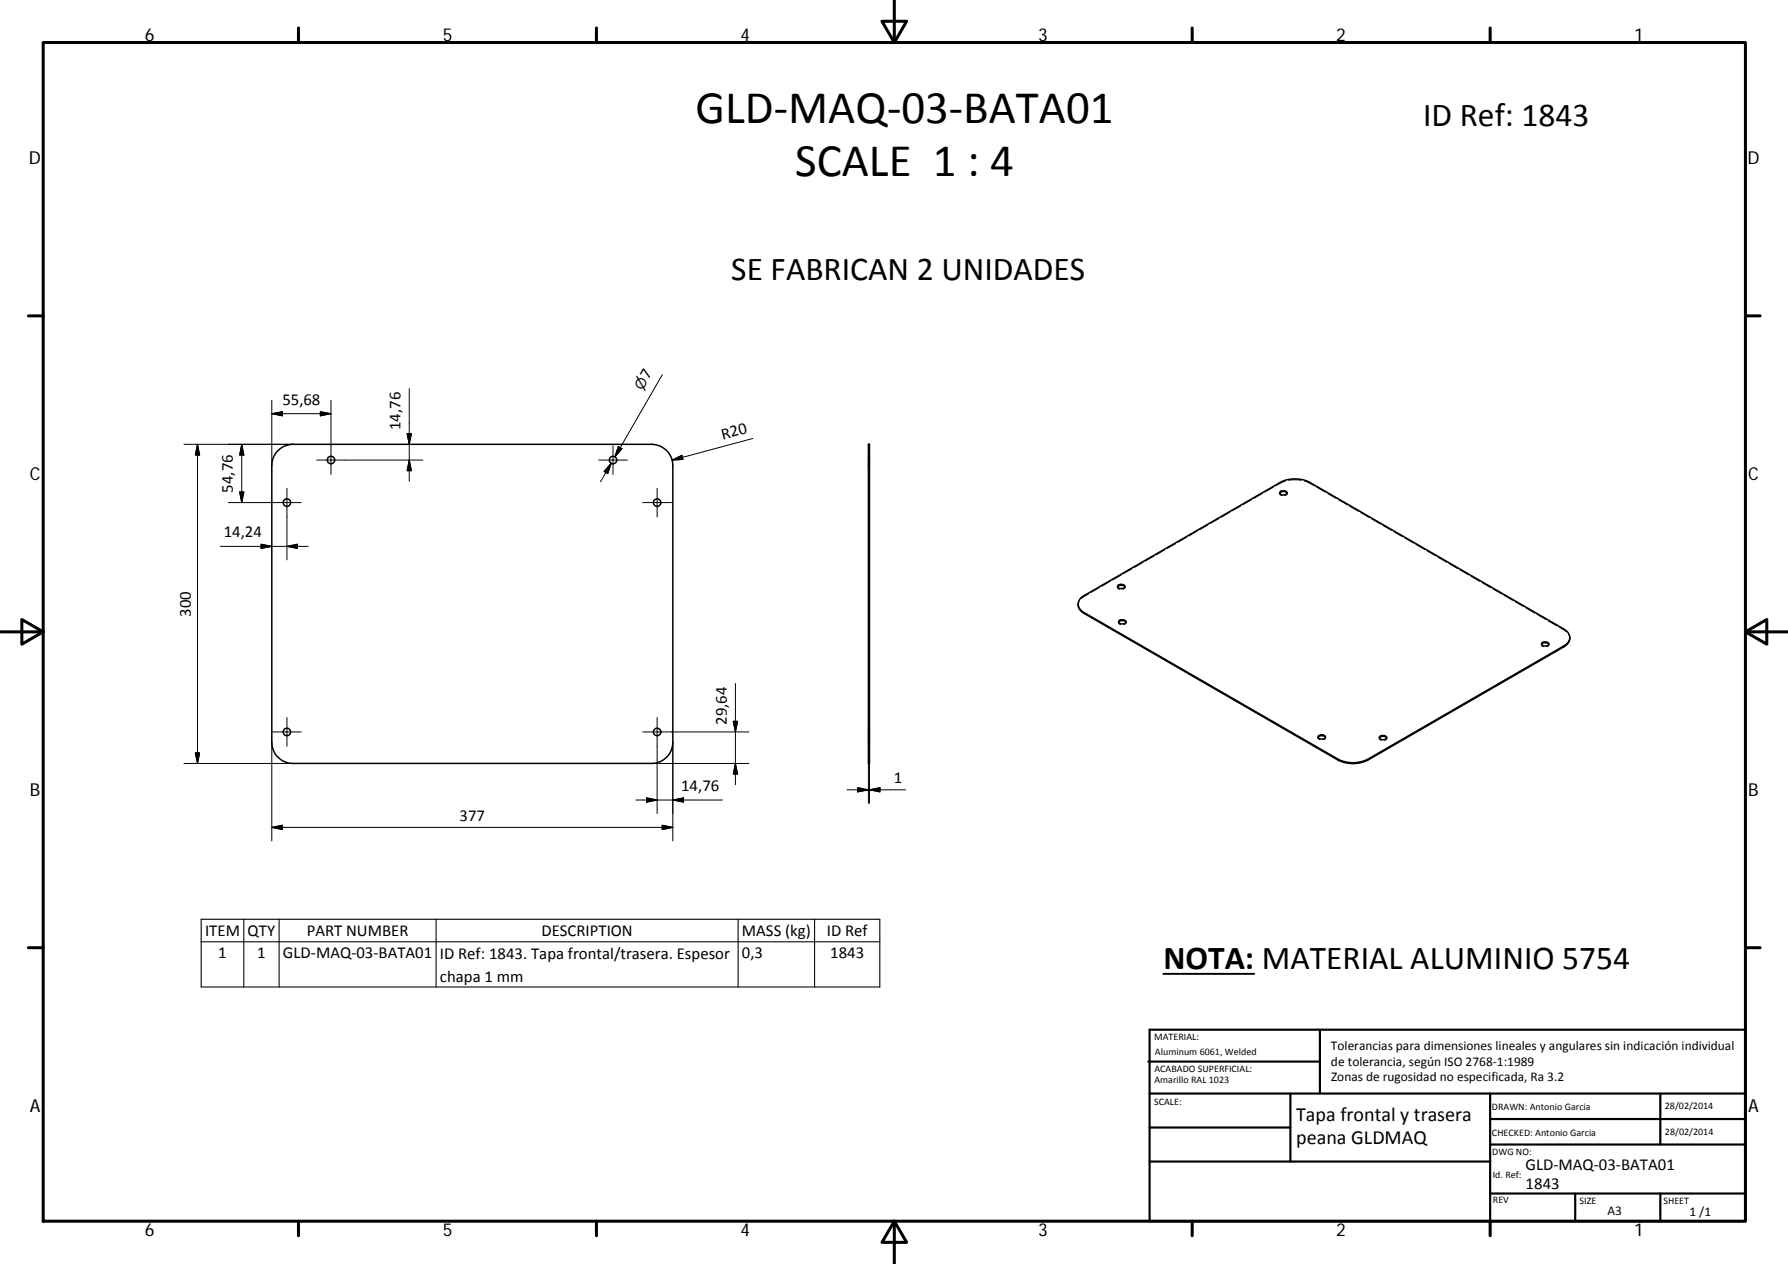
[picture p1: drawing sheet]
<svg xmlns="http://www.w3.org/2000/svg" width="420mm" height="297mm" viewBox="0 0 420 297" stroke-linecap="round" stroke-linejoin="round" font-family="sans-serif">
<g fill="none" stroke="#000" stroke-width=".36">
<path d="M65.1 106.1a5 5 0 0 1 3.8-1.7h84.2a5 5 0 0 1 5 5v65a5 5 0 0 1-5 5h-84.2a5 5 0 0 1-5-5v-65l.2-1.5zM204.1 104.4h.2v75h-.2zM300.7 115.9a1.07 1.07 0 0 1 1.7 0M300.8 115.6a.97 .97 0 0 1 1.6 .4 .98 .98 0 0 1-1.7-.3zM262.6 137.9a1.17 1.17 0 0 1 1.7 0M262.7 137.6a1.09 1.09 0 0 1 1.7 .2 1.01 1.01 0 0 1-1.8 0zM253.4 142a2.32 2.32 0 0 0 1.4 2.2l59.6 34.4a7.8 7.8 0 0 0 7.1 0l45.9-26.5a2.43 2.43 0 0 0 1.5-2.3M254.1 140.4l46.7-27a7.7 7.7 0 0 1 7 0l59.6 34.4a2.15 2.15 0 0 1 1.5 2 2.15 2.15 0 0 1-1.5 2l-45.9 26.6a7.8 7.8 0 0 1-7.1 0l-59.6-34.4a2.11 2.11 0 0 1-.7-3.6zM262.9 146.2a1.1 1.1 0 0 1 1.7 0M262.9 146a1.15 1.15 0 0 1 1.7 .1 1.01 1.01 0 0 1-1.7 0zM362.3 151.4a1.12 1.12 0 0 1 1.6 0M362.4 151.1a.99 .99 0 0 1 1.5 .3 .96 .96 0 0 1-1.6-.2z"/>
<path d="M309.7 173.3a1.1 1.1 0 0 1 1.8 0M309.8 172.9a.97 .97 0 0 1 1.7 .4 .97 .97 0 0 1-1 .4 .97 .97 0 0 1-.8-.6zM324.1 173.4a1.11 1.11 0 0 1 1.7 0M324.2 173.1a1.06 1.06 0 0 1 1.7 .3 1.04 1.04 0 0 1-1.8 0z"/>
<circle cx="67.4" cy="118.1" r=".88"/>
<circle cx="77.8" cy="108.1" r=".86"/>
<circle cx="144.1" cy="108.1" r=".86"/>
<circle cx="154.4" cy="118.1" r=".87"/>
<circle cx="67.4" cy="172" r=".88"/>
<circle cx="154.4" cy="172" r=".87"/>
</g>
<g fill="none" stroke="#000" stroke-width=".23">
<path d="M63.9 94v15.4M63.9 97.2l2.4-.4v.9zM63.9 97.2h13.9M75.3 96.8l2.5 .4-2.5 .5zM77.8 94v17.5M96.2 91.3v21.8M155.6 88l-11.1 19.4 1.2-2.2M43.2 104.4h25.7M46.4 104.4v75M46.4 104.4l.5 2.5h-1zM53.6 118.1h17.2M56.3 115.6h1l-.5 2.5z"/>
<path d="M56.8 104.4v13.7M56.8 104.4l.5 2.5h-1zM67.4 114.7v16.9M74.4 108.1h24.9M95.7 101.9h1l-.5 2.5zM96.2 108.1l.5 2.5h-1zM140.7 108.1h6.7M143.6 108.9l-.8 2.4-.8-.5zM143.6 108.9l-2.5 4.3M144 104.8v6.7M145.3 104.9l.9 .5-1.7 2zM151 118.1h6.8"/>
<path d="M154.4 114.7v6.8M158 108.1l2.2-1.1 .3 1zM176.9 103l-18.9 5.1M204.1 107.2h.1M204.1 109h.1M204.1 117.2h.1M204.1 119h.1M204.2 107.2h.1M204.2 109h.1M204.2 117.2h.1M204.2 119h.1M291.6 118.9l-2.1 1.2"/>
<path d="M294.1 117.4l-2 1.2M296.7 116l-2.1 1.1M299.2 114.5l-2 1.1M300.7 115.8l.1 .4 .4 .3M300.7 116h.1M302.1 113l-2.3 1.2M302.4 115.9v.3l-.4 .3M302.5 115.8v.1M302.5 116h.1M302.8 112.9l1.3-.1 1.7 .1M306.5 113l2.4 1.2M309.4 114.5l2.1 1.2"/>
<path d="M312 116l2.1 1.2M314.6 117.5l2.1 1.2M317.2 119l2 1.2M51.8 128.4h20.6M61.4 127.9l2.5 .5-2.5 .5zM67.4 128.4l2.5-.5v1zM255.8 139.6l-1.7 1M258.4 138l-2.1 1.2M260.9 136.6l-2 1.2M262.6 138l.1 .3 .4 .2M262.6 137.8v.1M263.5 135.1l-2 1.2"/>
<path d="M264.4 138l-.5 .5M264.4 137.8v.1M266 133.6l-2 1.2M268.6 132.1l-2 1.2M271.2 130.7l-2.1 1.2M273.7 129.2l-2 1.2M276.3 127.7l-2.1 1.2M278.8 126.3l-2 1.1M281.4 124.8l-2.1 1.2M283.9 123.3l-2 1.2M286.5 121.8l-2.1 1.2M289 120.4l-2 1.1"/>
<path d="M319.8 120.5l2 1.2M322.4 122l2 1.2M324.9 123.5l2.1 1.2M327.5 124.9l2.1 1.3M330.1 126.4l2.1 1.2M332.7 127.9l2.1 1.2M335.3 129.4l2.1 1.2M337.9 130.9l2 1.2M340.5 132.4l2.1 1.2M343.1 133.9l2 1.2M345.7 135.4l2 1.2M348.3 136.9l2 1.2"/>
<path d="M350.8 138.4l2.1 1.2M353.4 139.9l2.1 1.2M253.6 141.3l-.2 .9M262.9 146.1v.1M262.9 146.3h.1M262.9 146.2l.1 .4 .3 .2M264.6 146.1l-.1 .5-.4 .2M264.6 146.3h.1M356 141.4l2.1 1.2M358.6 142.9l2.1 1.2M361.2 144.4l2.1 1.2M362.2 151.3v.1"/>
<path d="M362.2 151.5h.1M362.3 151.4l.1 .4 .3 .2M363.8 145.9l2.1 1.2M363.9 151.4l-.1 .4-.3 .2M364 151.3v.1M364 151.5h.1M366.4 147.4l1.7 1.1M368.6 149.2l.3 .8M43.2 179.4h25.7M45.9 176.9h1l-.5 2.5zM63.9 174.4v23.2M64 172h6.8"/>
<path d="M67.4 168.6v6.8M151 172h25M153.1 179.4h22.9M154.4 168.6v22.6M158.1 174.4v23.2M172.3 169.5h1l-.5 2.5zM172.8 160.6v23.8M172.8 179.4l.5 2.5h-1zM204.1 171.1h.1M204.1 172.9h.1M204.1 179.4v9.4M204.2 171.1h.1"/>
<path d="M204.2 172.9h.1M204.3 179.4v9.4M309.7 173.4l.5 .4M309.7 173.2h.1M311.5 173.4l-.5 .4M311.5 173.2h.1M324.1 173.4l.1 .3 .4 .3M324.1 173.5h.1M325.9 173.4l-.1 .3-.4 .3M325.9 173.5h.1M63.9 194.4l2.4-.5v1zM63.9 194.4h94.2"/>
<path d="M149.4 188h20.4M151.9 187.5l2.5 .5-2.5 .5zM155.6 193.9l2.5 .5-2.5 .5zM158.1 188l2.5-.5v1zM199 185.6h13.8M201.5 185.1l2.6 .5-2.6 .5zM204.3 185.6l2.5-.5v1z"/>
</g>
<g fill="none" stroke="#000" stroke-width=".71">
<path d="M10.1 10h400.1v277h-400.1zM70.1 6.6v3.4M140.2 6.6v3.4M207.3 5h5.8l-2.9 5zM210.2 0v10M280.2 6.6v3.4M350.2 6.6v3.4M6.7 74.2h3.4M410.2 74.2h3.4M.2 148.5h9.9M5.1 145.6l5 2.9-5 2.9zM410.2 148.5l5-2.9v5.8z"/>
<path d="M410.2 148.5h9.9M6.7 222.7h3.4M410.2 222.7h3.4M70.1 287v3.4M140.2 287v3.4M210.2 287l2.9 5h-5.8zM210.2 287v10M280.2 287v3.4M350.2 287v3.4"/>
</g>
<g fill="none" stroke="#000" stroke-width=".51">
<path d="M269.8 249.5h40.4M270.1 257h140.1M270.1 242h140.1v45h-140.1zM303.2 257v16M310.2 242v15M350.2 257v30M390.2 257v12M270.1 273h80.1M270.1 265h33.1M350.2 269h60M350.2 263h60M350.2 280.5h60"/>
<path d="M370.2 280.5v6.5M390.2 280.5v6.5"/>
</g>
<path d="M47.3 216h159.4v15.9h-159.4zM57.3 216v15.9M65.6 216v15.9M102.5 216v15.9M173.4 216v15.9M191.4 216v15.9M47.3 221.3h159.4" fill="none" stroke="#000" stroke-width=".25"/>
<g fill="#000" stroke="#000" stroke-width=".23">
<path d="M63.9 97.2l2.4-.4v.9zM75.3 96.8l2.5 .4-2.5 .5zM46.4 104.4l.5 2.5h-1zM56.3 115.6h1l-.5 2.5zM56.8 104.4l.5 2.5h-1zM95.7 101.9h1l-.5 2.5zM96.2 108.1l.5 2.5h-1zM143.6 108.9l-.8 2.4-.8-.5zM145.3 104.9l.9 .5-1.7 2zM158 108.1l2.2-1.1 .3 1zM61.4 127.9l2.5 .5-2.5 .5zM67.4 128.4l2.5-.5v1z"/>
<path d="M45.9 176.9h1l-.5 2.5zM172.3 169.5h1l-.5 2.5zM63.9 194.4l2.4-.5v1zM151.9 187.5l2.5 .5-2.5 .5zM155.6 193.9l2.5 .5-2.5 .5zM158.1 188l2.5-.5v1zM172.8 179.4l.5 2.5h-1zM201.5 185.1l2.6 .5-2.6 .5zM204.3 185.6l2.5-.5v1z"/>
</g>
<path d="M273.4 228.9h21.3" fill="none" stroke="#000" stroke-width=".46"/>
<g font-size="11">
<text x="163.5" y="28.8">GLD‐MAQ‐03‐BATA01</text>
<text x="186.8" y="41.4">SCALE 1 : 4</text>
</g>
<g font-size="7.9">
<text x="334.4" y="29.5">ID Ref: 1843</text>
<text x="171.8" y="65.8">SE FABRICAN 2 UNIDADES</text>
<text x="273.4" y="227.7">NOTA: MATERIAL ALUMINIO 5754</text>
</g>
<g font-size="4.7">
<text x="304.6" y="263.5">Tapa frontal y trasera</text>
<text x="304.6" y="268.9">peana GLDMAQ</text>
</g>
<g font-size="4.2">
<text x="34" y="9.6">6</text>
<text x="104" y="9.6">5</text>
<text x="174" y="9.6">4</text>
<text x="244" y="9.6">3</text>
<text x="314" y="9.6">2</text>
<text x="384" y="9.6">1</text>
<text x="6.8" y="38.7">D</text>
<text x="410.6" y="38.7">D</text>
<text x="7" y="112.9">C</text>
<text x="410.8" y="112.9">C</text>
<text x="7" y="187.1">B</text>
<text x="410.8" y="187.1">B</text>
<text x="7" y="261.3">A</text>
<text x="410.8" y="261.3">A</text>
<text x="34" y="290.4">6</text>
<text x="104" y="290.4">5</text>
<text x="174" y="290.4">4</text>
<text x="244" y="290.4">3</text>
<text x="314" y="290.4">2</text>
<text x="384" y="290.4">1</text>
</g>
<g font-size="3.9">
<text x="152.4" y="89.3" transform="rotate(-60 152.4 89.3)">7</text>
<text x="66.3" y="95.2">55,68</text>
<text x="94.1" y="101" transform="rotate(-90 94.1 101)">14,76</text>
<text x="169.9" y="103.3" transform="rotate(-15 169.9 103.3)">R20</text>
<text x="54.7" y="115.8" transform="rotate(-90 54.7 115.8)">54,76</text>
<text x="52.6" y="126.3">14,24</text>
<text x="44.9" y="144.9" transform="rotate(-90 44.9 144.9)">300</text>
<text x="170.8" y="170.3" transform="rotate(-90 170.8 170.3)">29,64</text>
<text x="160.1" y="185.9">14,76</text>
<text x="210" y="184.1">1</text>
<text x="108" y="192.8">377</text>
<text x="48.2" y="219.9">ITEM</text>
<text x="58.2" y="219.9">QTY</text>
<text x="72.1" y="219.9">PART NUMBER</text>
<text x="127.2" y="219.9">DESCRIPTION</text>
<text x="174.3" y="220">MASS (kg)</text>
<text x="194.3" y="220">ID Ref</text>
<text x="51.3" y="225.2">1</text>
<text x="60.5" y="225.2">1</text>
<text x="66.5" y="225.2">GLD‐MAQ‐03‐BATA01</text>
<text x="103.4" y="225.4">ID Ref: 1843. Tapa frontal/trasera. Espesor</text>
<text x="174.3" y="225.2">0,3</text>
<text x="195.1" y="225.2">1843</text>
<text x="103.4" y="230.7">chapa 1 mm</text>
<text x="358.5" y="274.9">GLD‐MAQ‐03‐BATA01</text>
<text x="358.5" y="279.4">1843</text>
</g>
<text font-size="3.3" x="151" y="91.8" transform="rotate(-60 151 91.8)">⌀</text>
<g font-size="3.1">
<text x="312.8" y="246.8">Tolerancias para dimensiones lineales y angulares sin indicación individual</text>
<text x="312.8" y="250.4">de tolerancia, según ISO 2768‐1:1989</text>
<text x="312.8" y="254">Zonas de rugosidad no especificada, Ra 3.2</text>
<text x="377.7" y="285.6">A3</text>
<text x="397" y="285.9">1 /1</text>
</g>
<g font-size="2.4">
<text x="271.2" y="244.4">MATERIAL:</text>
<text x="271.3" y="251.9">ACABADO SUPERFICIAL:</text>
<text x="271.4" y="247.9">Aluminum 6061, Welded</text>
<text x="271.3" y="254.6">Amarillo RAL 1023</text>
<text x="271.2" y="259.7">SCALE:</text>
<text x="350.6" y="260.9">DRAWN: Antonio Garcia</text>
<text x="391.2" y="260.6">28/02/2014</text>
<text x="350.6" y="267">CHECKED: Antonio Garcia</text>
<text x="391.2" y="266.6">28/02/2014</text>
<text x="350.7" y="271.4">DWG NO:</text>
<text x="350.8" y="276.8">Id. Ref:</text>
<text x="350.8" y="282.8">REV</text>
<text x="371.2" y="282.9">SIZE</text>
<text x="390.9" y="282.9">SHEET</text>
</g>
</svg>
